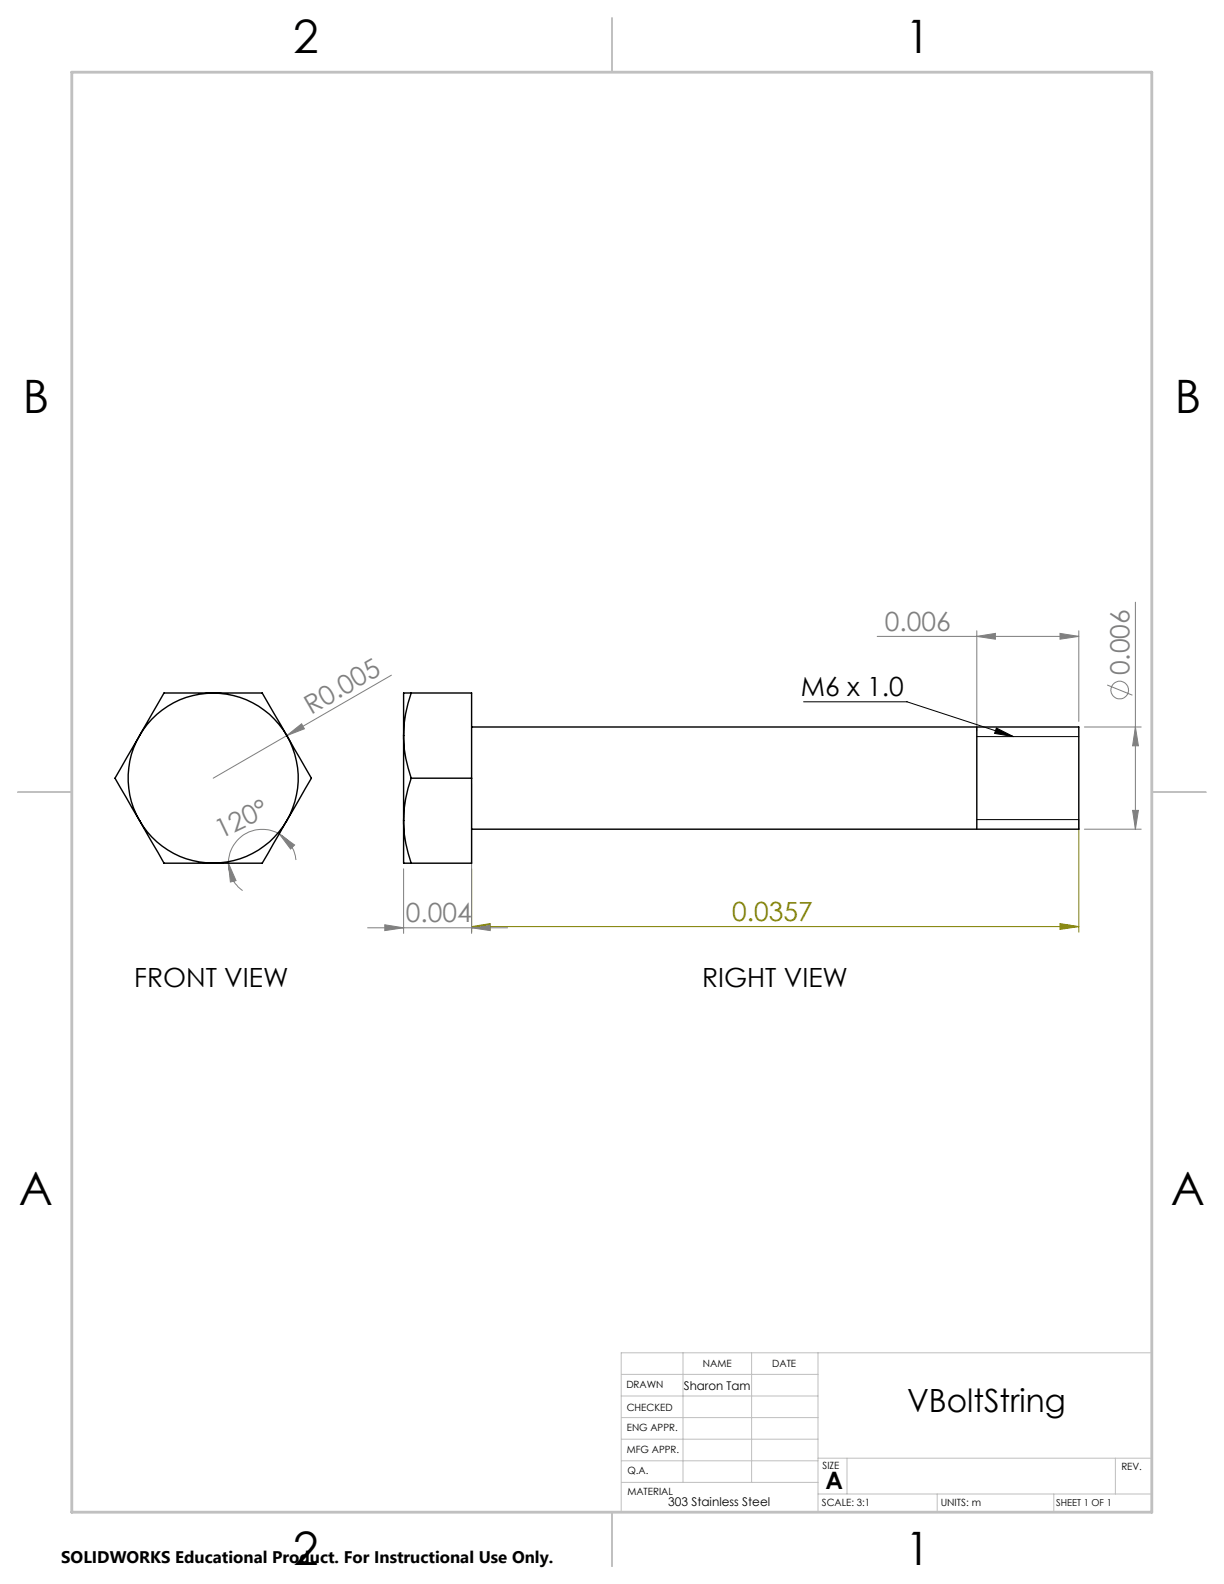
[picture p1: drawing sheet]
<svg xmlns="http://www.w3.org/2000/svg" width="216mm" height="279mm" viewBox="0 0 216 279" stroke-linecap="round" stroke-linejoin="round" font-family="sans-serif">
<g fill="none" stroke="#808080" stroke-width=".18">
<path d="M69 119.1l-31.4 18.2M154.7 112.3h35.6M172.3 112.3l3.3-.6v1zM172.3 111.3v17.6M187 111.7l3.3 .6-3.3 .4zM190.3 111.3v15.9M200.3 106.2v40.1M50.6 129.8l2.6-2.1 .5 .9zM83.2 138.3v26.3M191.3 128.2h10M195.3 120.8l4.4 1.8M200.3 128.2l.5 3.4h-1z"/>
<path d="M40.3 152.3l1.3 3-1 .3zM40.3 152.3a6 6 0 0 0 2.5 4.8M49.2 147.1l2.8 1.9-.7 .8zM49.2 147.1a6 6 0 0 0-8.9 5.2M49.2 147.1a5.9 5.9 0 0 1 3 4.6M71.2 153.2v11.4M191.3 146.3h10M199.8 142.9h1l-.5 3.4zM64.8 163.7h24.7M67.9 163.1l3.3 .6-3.3 .4zM83.2 163.7l3.3-.6v1z"/>
<circle cx="197.5" cy="121.7" r="1.55"/>
</g>
<path d="M83.2 153.2v11.2M190.3 144.6v19.8M83.2 163.4l3.3-.5v1zM83.2 163.4h107.1M187 162.9l3.3 .5-3.3 .5z" fill="none" stroke="#808000" stroke-width=".18"/>
<path d="M141.7 123.8h18.3l18.8 6.1M172.3 129.9h18M175.8 128.4l3 1.5-3.4-.5zM172.3 144.6h18" fill="none" stroke="#000" stroke-width=".18"/>
<g fill="none" stroke="#c0c0c0" stroke-width=".18">
<path d="M120.5 238.6v22.9M132.6 238.6v22.9M144.3 238.6v28.1M203.2 238.6h-93.6v28.1M109.6 246.2h34.7M109.6 242.4h34.7M109.6 250h34.7M109.6 253.9h34.7M109.6 257.7h34.7M144.3 257.2h58.9M149.4 257.2v6.3M196.7 257.2v6.3"/>
<path d="M109.6 261.5h34.7M144.3 263.5h58.9M165.3 263.5v3.2M185.9 263.5v3.2"/>
</g>
<path d="M108 3.2v9.5M3.1 139.7h9.6M203.2 139.7h9.5M108 266.7v9.6" fill="none" stroke="#c0c0c0" stroke-width=".25"/>
<path d="M12.7 12.7h190.5v254h-190.5z" fill="none" stroke="#c0c0c0" stroke-width=".5"/>
<path d="M172.3 128.2v18.1" fill="none" stroke="#000" stroke-width=".25"/>
<path d="M83.2 163.4l3.3-.5v1zM187 162.9l3.3 .5-3.3 .5z" fill="#808000"/>
<g fill="#808080">
<path d="M50.6 129.8l2.6-2.1 .5 .9z"/>
<path d="M67.9 163.1l3.3 .6-3.3 .4zM83.2 163.7l3.3-.6v1zM172.3 112.3l3.3-.6v1zM187 111.7l3.3 .6-3.3 .4z"/>
<path d="M49.2 147.1l2.8 1.9-.7 .8zM40.3 152.3l1.3 3-1 .3z"/>
<path d="M200.3 128.2l.5 3.4h-1zM199.8 142.9h1l-.5 3.4z"/>
</g>
<path d="M175.8 128.4l3 1.5-3.4-.5z" fill="#000"/>
<g fill="none" stroke="#000" stroke-width=".25">
<path d="M24.6 129.8a14.9 14.9 0 0 0 0 14.9M24.6 129.8l-4.3 7.5 4.3 7.4M37.6 122.2a15 15 0 0 0-13 7.6M37.6 122.2a15.1 15.1 0 0 1 13 7.6M37.6 122.2h-8.7l-4.3 7.6M37.6 122.2h8.6l4.4 7.6M50.6 129.8a14.9 14.9 0 0 1 0 14.9M50.6 129.8l4.3 7.5-4.3 7.4M71.2 129.8a20.6 20.6 0 0 0 1.3 7.5M71.2 129.8v14.9M72.5 122.2a22.4 22.4 0 0 0-1.3 7.6M72.5 137.3a22.4 22.4 0 0 0-1.3 7.4"/>
<path d="M72.5 122.2h-1.3v7.6M72.5 137.3h10.7M72.5 122.2h10.7v30.1h-10.7M83.2 128.2h107.1v18.1h-107.1M24.6 144.7a15 15 0 0 0 13 7.6M24.6 144.7l4.3 7.6h8.7M50.6 144.7a15 15 0 0 1-13 7.6M50.6 144.7l-4.4 7.6h-8.6M71.2 144.7a20.6 20.6 0 0 0 1.3 7.6M71.2 144.7v7.6h1.3"/>
</g>
<g font-size="8.1">
<text x="51.7" y="9.3">2</text>
<text x="159.7" y="9.3">1</text>
<text x="4" y="72.8">B</text>
<text x="207.2" y="72.8">B</text>
<text x="3.3" y="212.5">A</text>
<text x="206.5" y="212.5">A</text>
<text x="51.7" y="276">2</text>
<text x="159.7" y="276">1</text>
</g>
<text font-size="5.6" x="160" y="249">VBoltString</text>
<g font-size="4.7" fill="#808080">
<text x="156.1" y="111.2">0.006</text>
<text x="199.2" y="119.1" transform="rotate(-90 199.2 119.1)">0.006</text>
<text x="54.9" y="126.1" transform="rotate(-30 54.9 126.1)">R0.005</text>
<text x="38.9" y="148" transform="rotate(-25 38.9 148)">120°</text>
<text x="71.6" y="162.6">0.004</text>
</g>
<g font-size="4.7">
<text x="141.3" y="122.7">M6 x 1.0</text>
<text x="23.7" y="174.1">FRONT VIEW</text>
<text x="123.8" y="174.1">RIGHT VIEW</text>
</g>
<text font-size="4.7" fill="#808000" x="129.2" y="162.4">0.0357</text>
<text font-size="4.2" x="145.6" y="262.7">A</text>
<text font-size="3" x="10.8" y="275.7">SOLIDWORKS Educational Product. For Instructional Use Only.</text>
<g font-size="2.1">
<text x="120.6" y="245.2">Sharon Tam</text>
<text x="117.8" y="265.6">303 Stainless Steel</text>
</g>
<g font-size="1.8">
<text x="110.5" y="244.8">DRAWN</text>
<text x="124" y="241.1">NAME</text>
<text x="136.2" y="241.1">DATE</text>
<text x="110.5" y="248.9">CHECKED</text>
<text x="110.6" y="252.5">ENG APPR.</text>
<text x="110.6" y="256.3">MFG APPR.</text>
<text x="110.7" y="260">Q.A.</text>
<text x="110.7" y="263.6">MATERIAL</text>
<text x="145.1" y="259">SIZE</text>
<text x="197.8" y="259.2">REV.</text>
<text x="145" y="265.7">SCALE: 3:1</text>
<text x="165.9" y="265.7">UNITS: m</text>
</g>
<text font-size="1.7" x="186.3" y="265.7">SHEET 1 OF 1</text>
</svg>
